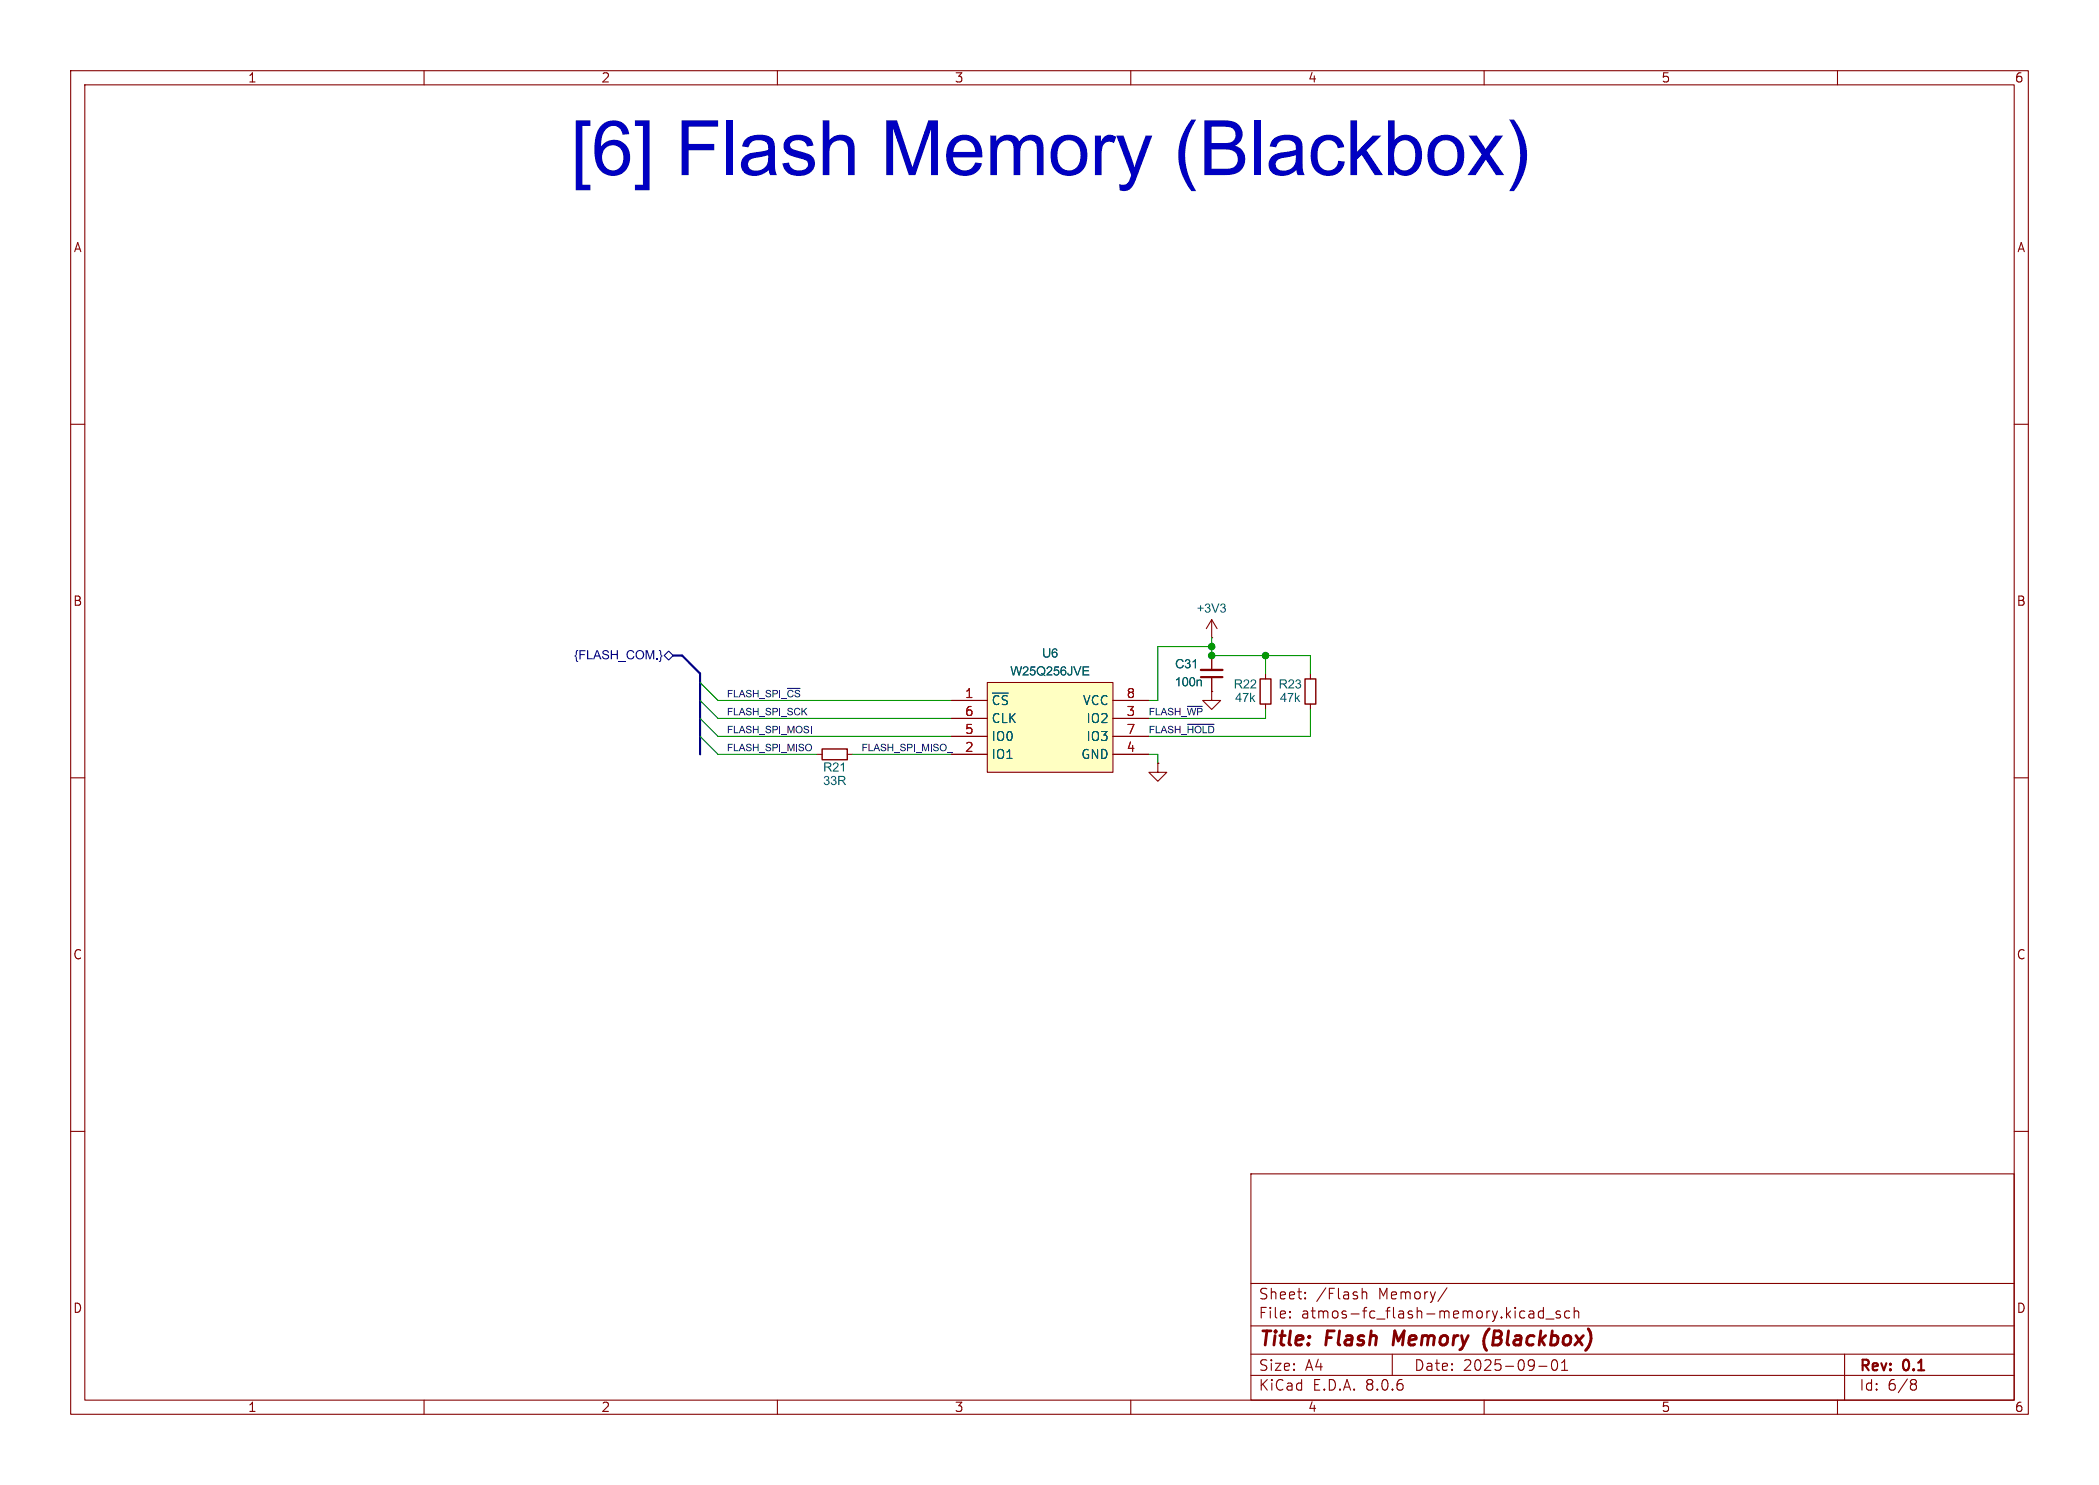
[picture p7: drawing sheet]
(kicad_sch
 (version 20231120)
 (generator "eeschema")
 (generator_version "8.0")
 (paper "A4")
 (title_block
  (title "Flash Memory (Blackbox)")
  (date "2025-09-01")
  (rev "0.1"))
 (lib_symbols
  (symbol "0_ic:W25Q256JVE" (exclude_from_sim no) (in_bom yes) (on_board yes)
   (property "Reference" "U" (at 0 0.508 0) (effects (font (size 1.27 1.27))))
   (property "Value" "W25Q256JVE" (at 0 -1.27 0) (effects (font (size 1.27 1.27))))
   (property "Footprint" "" (at 0 0 0) (effects (font (size 1.27 1.27)) (hide yes)))
   (property "Datasheet" "https://www.winbond.com/hq/support/documentation/levelOne.jsp?__locale=en&DocNo=DA00-W25Q256JV" (at 0 0 0) (effects (font (size 1.27 1.27)) (hide yes)))
   (property "Description" "3V 256M-BIT SERIAL FLASH MEMORY WITH DUAL/QUAD SPI" (at 0 0 0) (effects (font (size 1.27 1.27)) (hide yes)))
   (property "Manufacturer" "Winbond" (at 0 0 0) (effects (font (size 1.27 1.27)) (hide yes)))
   (symbol "W25Q256JVE_1_1"
    (rectangle (start -8.89 -2.54) (end 8.89 -15.24) (stroke (width 0) (type default)) (fill (type background)))
    (pin input line (at -13.97 -5.08 0) (length 5.08) (name "~{CS}" (effects (font (size 1.27 1.27)))) (number "1" (effects (font (size 1.27 1.27)))))
    (pin unspecified line (at -13.97 -12.7 0) (length 5.08) (name "IO1" (effects (font (size 1.27 1.27)))) (number "2" (effects (font (size 1.27 1.27)))))
    (pin unspecified line (at 13.97 -7.62 180) (length 5.08) (name "IO2" (effects (font (size 1.27 1.27)))) (number "3" (effects (font (size 1.27 1.27)))))
    (pin power_in line (at 13.97 -12.7 180) (length 5.08) (name "GND" (effects (font (size 1.27 1.27)))) (number "4" (effects (font (size 1.27 1.27)))))
    (pin unspecified line (at -13.97 -10.16 0) (length 5.08) (name "IO0" (effects (font (size 1.27 1.27)))) (number "5" (effects (font (size 1.27 1.27)))))
    (pin input line (at -13.97 -7.62 0) (length 5.08) (name "CLK" (effects (font (size 1.27 1.27)))) (number "6" (effects (font (size 1.27 1.27)))))
    (pin unspecified line (at 13.97 -10.16 180) (length 5.08) (name "IO3" (effects (font (size 1.27 1.27)))) (number "7" (effects (font (size 1.27 1.27)))))
    (pin power_in line (at 13.97 -5.08 180) (length 5.08) (name "VCC" (effects (font (size 1.27 1.27)))) (number "8" (effects (font (size 1.27 1.27)))))))
  (symbol "Device:C_Small"
   (pin_numbers hide)
   (pin_names
    (offset 0.254) hide) (exclude_from_sim no) (in_bom yes) (on_board yes)
   (property "Reference" "C" (at 0.254 1.778 0) (effects (font (size 1.27 1.27)) (justify left)))
   (property "Value" "C_Small" (at 0.254 -2.032 0) (effects (font (size 1.27 1.27)) (justify left)))
   (property "Footprint" "" (at 0 0 0) (effects (font (size 1.27 1.27)) (hide yes)))
   (property "Datasheet" "~" (at 0 0 0) (effects (font (size 1.27 1.27)) (hide yes)))
   (property "Description" "Unpolarized capacitor, small symbol" (at 0 0 0) (effects (font (size 1.27 1.27)) (hide yes)))
   (symbol "C_Small_0_1"
    (polyline (pts (xy -1.524 -0.508) (xy 1.524 -0.508)) (stroke (width 0.3302) (type default)) (fill (type none)))
    (polyline (pts (xy -1.524 0.508) (xy 1.524 0.508)) (stroke (width 0.3048) (type default)) (fill (type none))))
   (symbol "C_Small_1_1"
    (pin passive line (at 0 2.54 270) (length 2.032) (name "~" (effects (font (size 1.27 1.27)))) (number "1" (effects (font (size 1.27 1.27)))))
    (pin passive line (at 0 -2.54 90) (length 2.032) (name "~" (effects (font (size 1.27 1.27)))) (number "2" (effects (font (size 1.27 1.27)))))))
  (symbol "Device:R_Small"
   (pin_numbers hide)
   (pin_names
    (offset 0.254) hide) (exclude_from_sim no) (in_bom yes) (on_board yes)
   (property "Reference" "R" (at 0.762 0.508 0) (effects (font (size 1.27 1.27)) (justify left)))
   (property "Value" "R_Small" (at 0.762 -1.016 0) (effects (font (size 1.27 1.27)) (justify left)))
   (property "Footprint" "" (at 0 0 0) (effects (font (size 1.27 1.27)) (hide yes)))
   (property "Datasheet" "~" (at 0 0 0) (effects (font (size 1.27 1.27)) (hide yes)))
   (property "Description" "Resistor, small symbol" (at 0 0 0) (effects (font (size 1.27 1.27)) (hide yes)))
   (symbol "R_Small_0_1"
    (rectangle (start -0.762 1.778) (end 0.762 -1.778) (stroke (width 0.2032) (type default)) (fill (type none))))
   (symbol "R_Small_1_1"
    (pin passive line (at 0 2.54 270) (length 0.762) (name "~" (effects (font (size 1.27 1.27)))) (number "1" (effects (font (size 1.27 1.27)))))
    (pin passive line (at 0 -2.54 90) (length 0.762) (name "~" (effects (font (size 1.27 1.27)))) (number "2" (effects (font (size 1.27 1.27)))))))
  (symbol "GND_1"
   (power)
   (pin_numbers hide)
   (pin_names
    (offset 0) hide) (exclude_from_sim no) (in_bom yes) (on_board yes)
   (property "Reference" "#PWR" (at 0 -6.35 0) (effects (font (size 1.27 1.27)) (hide yes)))
   (property "Value" "GND" (at 0 -3.81 0) (effects (font (size 1.27 1.27))))
   (property "Footprint" "" (at 0 0 0) (effects (font (size 1.27 1.27)) (hide yes)))
   (property "Datasheet" "" (at 0 0 0) (effects (font (size 1.27 1.27)) (hide yes)))
   (property "Description" "Power symbol creates a global label with name \"GND\" , ground" (at 0 0 0) (effects (font (size 1.27 1.27)) (hide yes)))
   (symbol "GND_1_0_1"
    (polyline (pts (xy 0 0) (xy 0 -1.27) (xy 1.27 -1.27) (xy 0 -2.54) (xy -1.27 -1.27) (xy 0 -1.27)) (stroke (width 0) (type default)) (fill (type none))))
   (symbol "GND_1_1_1"
    (pin power_in line (at 0 0 270) (length 0) (name "~" (effects (font (size 1.27 1.27)))) (number "1" (effects (font (size 1.27 1.27)))))))
  (symbol "power:+3V3"
   (power)
   (pin_numbers hide)
   (pin_names
    (offset 0) hide) (exclude_from_sim no) (in_bom yes) (on_board yes)
   (property "Reference" "#PWR" (at 0 -3.81 0) (effects (font (size 1.27 1.27)) (hide yes)))
   (property "Value" "+3V3" (at 0 3.556 0) (effects (font (size 1.27 1.27))))
   (property "Footprint" "" (at 0 0 0) (effects (font (size 1.27 1.27)) (hide yes)))
   (property "Datasheet" "" (at 0 0 0) (effects (font (size 1.27 1.27)) (hide yes)))
   (property "Description" "Power symbol creates a global label with name \"+3V3\"" (at 0 0 0) (effects (font (size 1.27 1.27)) (hide yes)))
   (symbol "+3V3_0_1"
    (polyline (pts (xy -0.762 1.27) (xy 0 2.54)) (stroke (width 0) (type default)) (fill (type none)))
    (polyline (pts (xy 0 0) (xy 0 2.54)) (stroke (width 0) (type default)) (fill (type none)))
    (polyline (pts (xy 0 2.54) (xy 0.762 1.27)) (stroke (width 0) (type default)) (fill (type none))))
   (symbol "+3V3_1_1"
    (pin power_in line (at 0 0 90) (length 0) (name "~" (effects (font (size 1.27 1.27)))) (number "1" (effects (font (size 1.27 1.27))))))))
 (junction
  (at 171.45 92.71)
  (diameter 0)
  (color 0 0 0 0))
 (junction
  (at 171.45 91.44)
  (diameter 0)
  (color 0 0 0 0))
 (junction
  (at 179.07 92.71)
  (diameter 0)
  (color 0 0 0 0))
 (bus_entry
  (at 99.06 104.14)
  (size 2.54 2.54)
  (stroke (width 0) (type default)))
 (bus_entry
  (at 99.06 99.06)
  (size 2.54 2.54)
  (stroke (width 0) (type default)))
 (bus_entry
  (at 99.06 101.6)
  (size 2.54 2.54)
  (stroke (width 0) (type default)))
 (bus_entry
  (at 99.06 96.52)
  (size 2.54 2.54)
  (stroke (width 0) (type default)))
 (wire
  (pts (xy 179.07 95.25) (xy 179.07 92.71))
  (stroke (width 0) (type default)))
 (wire
  (pts (xy 171.45 91.44) (xy 171.45 92.71))
  (stroke (width 0) (type default)))
 (bus
  (pts (xy 99.06 96.52) (xy 99.06 99.06))
  (stroke (width 0) (type default)))
 (bus
  (pts (xy 96.52 92.71) (xy 95.25 92.71))
  (stroke (width 0) (type default)))
 (wire
  (pts (xy 163.83 106.68) (xy 163.83 107.95))
  (stroke (width 0) (type default)))
 (bus
  (pts (xy 96.52 92.71) (xy 99.06 95.25))
  (stroke (width 0) (type default)))
 (bus
  (pts (xy 99.06 95.25) (xy 99.06 96.52))
  (stroke (width 0) (type default)))
 (wire
  (pts (xy 162.56 99.06) (xy 163.83 99.06))
  (stroke (width 0) (type default)))
 (wire
  (pts (xy 162.56 104.14) (xy 185.42 104.14))
  (stroke (width 0) (type default)))
 (wire
  (pts (xy 162.56 106.68) (xy 163.83 106.68))
  (stroke (width 0) (type default)))
 (bus
  (pts (xy 99.06 104.14) (xy 99.06 106.68))
  (stroke (width 0) (type default)))
 (wire
  (pts (xy 101.6 104.14) (xy 134.62 104.14))
  (stroke (width 0) (type default)))
 (wire
  (pts (xy 101.6 106.68) (xy 115.57 106.68))
  (stroke (width 0) (type default)))
 (wire
  (pts (xy 101.6 101.6) (xy 134.62 101.6))
  (stroke (width 0) (type default)))
 (bus
  (pts (xy 99.06 101.6) (xy 99.06 104.14))
  (stroke (width 0) (type default)))
 (bus
  (pts (xy 99.06 99.06) (xy 99.06 101.6))
  (stroke (width 0) (type default)))
 (wire
  (pts (xy 185.42 95.25) (xy 185.42 92.71))
  (stroke (width 0) (type default)))
 (wire
  (pts (xy 171.45 90.17) (xy 171.45 91.44))
  (stroke (width 0) (type default)))
 (wire
  (pts (xy 179.07 92.71) (xy 171.45 92.71))
  (stroke (width 0) (type default)))
 (wire
  (pts (xy 101.6 99.06) (xy 134.62 99.06))
  (stroke (width 0) (type default)))
 (wire
  (pts (xy 163.83 99.06) (xy 163.83 91.44))
  (stroke (width 0) (type default)))
 (wire
  (pts (xy 179.07 92.71) (xy 185.42 92.71))
  (stroke (width 0) (type default)))
 (wire
  (pts (xy 179.07 101.6) (xy 179.07 100.33))
  (stroke (width 0) (type default)))
 (wire
  (pts (xy 120.65 106.68) (xy 134.62 106.68))
  (stroke (width 0) (type default)))
 (wire
  (pts (xy 163.83 91.44) (xy 171.45 91.44))
  (stroke (width 0) (type default)))
 (wire
  (pts (xy 185.42 104.14) (xy 185.42 100.33))
  (stroke (width 0) (type default)))
 (wire
  (pts (xy 162.56 101.6) (xy 179.07 101.6))
  (stroke (width 0) (type default)))
 (text_box "[${#}] ${TITLE}"
  (exclude_from_sim no)
  (at 11.43 11.43 0)
  (size 274.32 22.86)
  (stroke (width -0.0001) (type default))
  (fill (type none))
  (effects (font
    (face "Arial") (size 7.62 7.62)) (justify top)))
 (label "FLASH_SPI_MISO_"
  (at 121.92 106.68 0)
  (fields_autoplaced yes)
  (effects (font
    (face "Arial") (size 1.016 1.016)) (justify left bottom)))
 (label "FLASH_~{HOLD}"
  (at 162.56 104.14 0)
  (fields_autoplaced yes)
  (effects (font
    (face "Arial") (size 1.016 1.016)) (justify left bottom)))
 (label "FLASH_SPI_SCK"
  (at 102.87 101.6 0)
  (fields_autoplaced yes)
  (effects (font
    (face "Arial") (size 1.016 1.016)) (justify left bottom)))
 (label "FLASH_SPI_MOSI"
  (at 102.87 104.14 0)
  (fields_autoplaced yes)
  (effects (font
    (face "Arial") (size 1.016 1.016)) (justify left bottom)))
 (label "FLASH_SPI_MISO"
  (at 102.87 106.68 0)
  (fields_autoplaced yes)
  (effects (font
    (face "Arial") (size 1.016 1.016)) (justify left bottom)))
 (label "FLASH_~{WP}"
  (at 162.56 101.6 0)
  (fields_autoplaced yes)
  (effects (font
    (face "Arial") (size 1.016 1.016)) (justify left bottom)))
 (label "FLASH_SPI_~{CS}"
  (at 102.87 99.06 0)
  (fields_autoplaced yes)
  (effects (font
    (face "Arial") (size 1.016 1.016)) (justify left bottom)))
 (hierarchical_label "{FLASH_COM.}"
  (shape bidirectional)
  (at 95.25 92.71 180)
  (fields_autoplaced yes)
  (effects (font
    (face "Arial") (size 1.27 1.27)) (justify right)))
 (symbol
  (lib_id "Device:C_Small")
  (at 171.45 95.25 180)
  (unit 1)
  (exclude_from_sim no)
  (in_bom yes)
  (on_board yes)
  (dnp no)
  (property "Reference" "C31" (at 169.545 93.98 0) (effects (font
    (face "Arial") (size 1.27 1.27)) (justify left)))
  (property "Value" "100n" (at 170.18 96.52 0) (effects (font
    (face "Arial") (size 1.27 1.27)) (justify left)))
  (property "Footprint" "Capacitor_SMD:C_0402_1005Metric" (at 171.45 95.25 0) (effects (font
    (face "Arial") (size 1.27 1.27)) (hide yes)))
  (property "Datasheet" "~" (at 171.45 95.25 0) (effects (font
    (face "Arial") (size 1.27 1.27)) (hide yes)))
  (property "Description" "Multilayer Ceramic Capacitors MLCC - SMD/SMT 16V 0.1uF X7R 0402 10 %" (at 171.45 95.25 0) (effects (font
    (face "Arial") (size 1.27 1.27)) (hide yes)))
  (property "Manufacturer" "TAIYO YUDEN" (at 171.45 95.25 0) (effects (font
    (face "Arial") (size 1.27 1.27)) (hide yes)))
  (property "Mfr Part Number" "MSASE105SB7104KFNA01" (at 171.45 95.25 0) (effects (font
    (face "Arial") (size 1.27 1.27)) (hide yes)))
  (pin "1")
  (pin "2"))
 (symbol
  (lib_name "GND_1")
  (lib_id "power:GND")
  (at 163.83 107.95 0)
  (unit 1)
  (exclude_from_sim no)
  (in_bom yes)
  (on_board yes)
  (dnp no)
  (property "Reference" "#PWR052" (at 163.83 114.3 0) (effects (font
    (face "Arial") (size 1.27 1.27)) (hide yes)))
  (property "Value" "GND" (at 163.83 112.014 0) (effects (font
    (face "Arial") (size 1.27 1.27)) (hide yes)))
  (property "Footprint" "" (at 163.83 107.95 0) (effects (font
    (face "Arial") (size 1.27 1.27)) (hide yes)))
  (property "Datasheet" "" (at 163.83 107.95 0) (effects (font
    (face "Arial") (size 1.27 1.27)) (hide yes)))
  (property "Description" "Power symbol creates a global label with name \"GND\" , ground" (at 163.83 107.95 0) (effects (font
    (face "Arial") (size 1.27 1.27)) (hide yes)))
  (pin "1"))
 (symbol
  (lib_id "Device:R_Small")
  (at 179.07 97.79 0)
  (unit 1)
  (exclude_from_sim no)
  (in_bom yes)
  (on_board yes)
  (dnp no)
  (property "Reference" "R22" (at 176.2125 96.8375 0) (effects (font
    (face "Arial") (size 1.27 1.27))))
  (property "Value" "47k" (at 176.2125 98.7425 0) (effects (font
    (face "Arial") (size 1.27 1.27))))
  (property "Footprint" "Resistor_SMD:R_0402_1005Metric" (at 179.07 97.79 0) (effects (font
    (face "Arial") (size 1.27 1.27)) (hide yes)))
  (property "Datasheet" "~" (at 179.07 97.79 0) (effects (font
    (face "Arial") (size 1.27 1.27)) (hide yes)))
  (property "Description" "Thick Film Resistors - SMD 1/16watt 47Kohms 1% Commercial Use" (at 179.07 97.79 0) (effects (font
    (face "Arial") (size 1.27 1.27)) (hide yes)))
  (property "Manufacturer" "Vishay / Dale" (at 179.07 97.79 0) (effects (font
    (face "Arial") (size 1.27 1.27)) (hide yes)))
  (property "Mfr Part Number" "CRCW040247K0FKEDC" (at 179.07 97.79 0) (effects (font
    (face "Arial") (size 1.27 1.27)) (hide yes)))
  (pin "1")
  (pin "2"))
 (symbol
  (lib_id "power:+3V3")
  (at 171.45 90.17 0)
  (unit 1)
  (exclude_from_sim no)
  (in_bom yes)
  (on_board yes)
  (dnp no)
  (property "Reference" "#PWR040" (at 171.45 93.98 0) (effects (font
    (face "Arial") (size 1.27 1.27)) (hide yes)))
  (property "Value" "+3V3" (at 171.45 86.106 0) (effects (font
    (face "Arial") (size 1.27 1.27))))
  (property "Footprint" "" (at 171.45 90.17 0) (effects (font
    (face "Arial") (size 1.27 1.27)) (hide yes)))
  (property "Datasheet" "" (at 171.45 90.17 0) (effects (font
    (face "Arial") (size 1.27 1.27)) (hide yes)))
  (property "Description" "Power symbol creates a global label with name \"+3V3\"" (at 171.45 90.17 0) (effects (font
    (face "Arial") (size 1.27 1.27)) (hide yes)))
  (pin "1"))
 (symbol
  (lib_name "GND_1")
  (lib_id "power:GND")
  (at 171.45 97.79 0)
  (unit 1)
  (exclude_from_sim no)
  (in_bom yes)
  (on_board yes)
  (dnp no)
  (property "Reference" "#PWR044" (at 171.45 104.14 0) (effects (font
    (face "Arial") (size 1.27 1.27)) (hide yes)))
  (property "Value" "GND" (at 171.45 101.854 0) (effects (font
    (face "Arial") (size 1.27 1.27)) (hide yes)))
  (property "Footprint" "" (at 171.45 97.79 0) (effects (font
    (face "Arial") (size 1.27 1.27)) (hide yes)))
  (property "Datasheet" "" (at 171.45 97.79 0) (effects (font
    (face "Arial") (size 1.27 1.27)) (hide yes)))
  (property "Description" "Power symbol creates a global label with name \"GND\" , ground" (at 171.45 97.79 0) (effects (font
    (face "Arial") (size 1.27 1.27)) (hide yes)))
  (pin "1"))
 (symbol
  (lib_id "Device:R_Small")
  (at 118.11 106.68 90)
  (unit 1)
  (exclude_from_sim no)
  (in_bom yes)
  (on_board yes)
  (dnp no)
  (property "Reference" "R21" (at 118.11 108.585 90) (effects (font
    (face "Arial") (size 1.27 1.27))))
  (property "Value" "33R" (at 118.11 110.49 90) (effects (font
    (face "Arial") (size 1.27 1.27))))
  (property "Footprint" "Resistor_SMD:R_0402_1005Metric" (at 118.11 106.68 0) (effects (font
    (face "Arial") (size 1.27 1.27)) (hide yes)))
  (property "Datasheet" "~" (at 118.11 106.68 0) (effects (font
    (face "Arial") (size 1.27 1.27)) (hide yes)))
  (property "Description" "Thick Film Resistors - SMD 1/16watt 33ohms 1% 100ppm" (at 118.11 106.68 0) (effects (font
    (face "Arial") (size 1.27 1.27)) (hide yes)))
  (property "Manufacturer" "Vishay / Dale" (at 118.11 106.68 0) (effects (font
    (face "Arial") (size 1.27 1.27)) (hide yes)))
  (property "Mfr Part Number" "CRCW040220K0FKED" (at 118.11 106.68 0) (effects (font
    (face "Arial") (size 1.27 1.27)) (hide yes)))
  (pin "1")
  (pin "2"))
 (symbol
  (lib_id "Device:R_Small")
  (at 185.42 97.79 0)
  (unit 1)
  (exclude_from_sim no)
  (in_bom yes)
  (on_board yes)
  (dnp no)
  (property "Reference" "R23" (at 182.5625 96.8375 0) (effects (font
    (face "Arial") (size 1.27 1.27))))
  (property "Value" "47k" (at 182.5625 98.7425 0) (effects (font
    (face "Arial") (size 1.27 1.27))))
  (property "Footprint" "Resistor_SMD:R_0402_1005Metric" (at 185.42 97.79 0) (effects (font
    (face "Arial") (size 1.27 1.27)) (hide yes)))
  (property "Datasheet" "~" (at 185.42 97.79 0) (effects (font
    (face "Arial") (size 1.27 1.27)) (hide yes)))
  (property "Description" "Thick Film Resistors - SMD 1/16watt 47Kohms 1% Commercial Use" (at 185.42 97.79 0) (effects (font
    (face "Arial") (size 1.27 1.27)) (hide yes)))
  (property "Manufacturer" "Vishay / Dale" (at 185.42 97.79 0) (effects (font
    (face "Arial") (size 1.27 1.27)) (hide yes)))
  (property "Mfr Part Number" "CRCW040247K0FKEDC" (at 185.42 97.79 0) (effects (font
    (face "Arial") (size 1.27 1.27)) (hide yes)))
  (pin "1")
  (pin "2"))
 (symbol
  (lib_id "0_ic:W25Q256JVE")
  (at 148.59 93.98 0)
  (unit 1)
  (exclude_from_sim no)
  (in_bom yes)
  (on_board yes)
  (dnp no)
  (property "Reference" "U6" (at 148.59 92.456 0) (effects (font
    (face "Arial") (size 1.27 1.27))))
  (property "Value" "W25Q256JVE" (at 148.59 94.996 0) (effects (font
    (face "Arial") (size 1.27 1.27))))
  (property "Footprint" "0_package_son:WSON-8-1EP_8x6mm_P1.27mm" (at 148.59 93.98 0) (effects (font
    (face "Arial") (size 1.27 1.27)) (hide yes)))
  (property "Datasheet" "https://www.winbond.com/hq/support/documentation/levelOne.jsp?__locale=en&DocNo=DA00-W25Q256JV" (at 148.59 93.98 0) (effects (font
    (face "Arial") (size 1.27 1.27)) (hide yes)))
  (property "Description" "3V 256M-BIT SERIAL FLASH MEMORY WITH DUAL/QUAD SPI" (at 148.59 93.98 0) (effects (font
    (face "Arial") (size 1.27 1.27)) (hide yes)))
  (property "Manufacturer" "Winbond" (at 148.59 93.98 0) (effects (font
    (face "Arial") (size 1.27 1.27)) (hide yes)))
  (property "Mfr Part Number" "W25Q256JVEIQ " (at 148.59 93.98 0) (effects (font
    (face "Arial") (size 1.27 1.27)) (hide yes)))
  (pin "5")
  (pin "7")
  (pin "1")
  (pin "3")
  (pin "4")
  (pin "8")
  (pin "6")
  (pin "2")))
